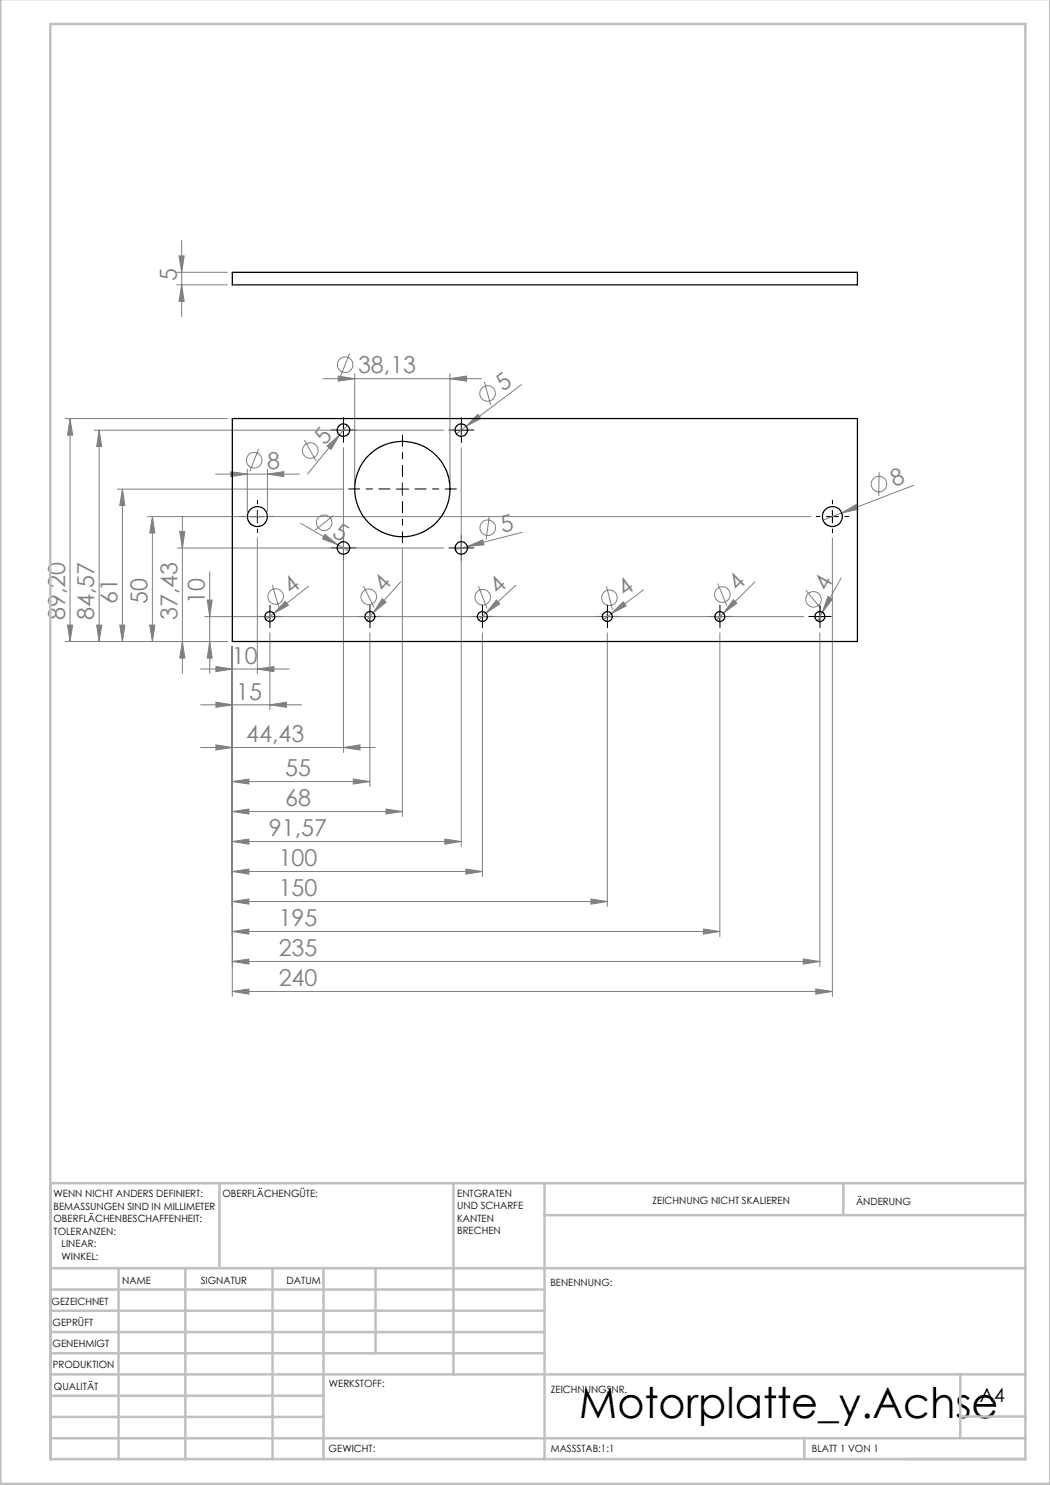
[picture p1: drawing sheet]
<svg xmlns="http://www.w3.org/2000/svg" width="210mm" height="297mm" viewBox="0 0 210 297" stroke-linecap="round" stroke-linejoin="round" font-family="sans-serif">
<g fill="none" stroke="#808080" stroke-width=".2">
<path d="M35.3 54.5h10.2M35.3 57h10.2M35.8 51.2h1l-.5 3.3zM36.3 48.1v15.2M36.3 57l.5 3.3h-1zM64.6 75.7h31.7M67.6 75.2l3.3 .5-3.3 .5zM69.9 70.7l-1.8 4.5M70.9 74.7v22.1M90 75.7l3.3-.5v1zM90 74.7v22.1M96.9 76.4l1.2 4.6"/>
<path d="M104.3 76.9l-11.1 8.4M13 83.7h32.5M14 83.7v44.6M14 83.7l.5 3.3h-1zM18.8 86h70M19.8 86l.6 3.3h-1.1zM19.8 86v42.3M23.5 97.8h45.2M24.5 97.8v30.5M24.5 97.8l.5 3.3h-1zM43.1 94.8h16.7M46.2 94.3l3.3 .5-3.3 .5z"/>
<path d="M49.5 93.8v8.5M51.7 89.8l-1.7 4.5M53.5 94.8l3.3-.5v1zM53.5 93.8v8.5M60.9 88l2.3 4.2M65.4 89.2l2.5-2.2-1.7 2.9zM67.9 87l-6.4 7.8M68.7 89.5v61M69.5 85.1l-1.6 1.9M92.3 89.5v79.8M93.2 85.3l-1.9 1.5M95.6 82.9l.6 .8-3 1.6z"/>
<path d="M175.8 94.4v4.8M182.8 97l-14.5 5.6M29.5 103.3h132.7M30.5 103.3v25M30.5 103.3l.5 3.3h-1zM35.5 109.6h53.3M35.9 106.3h1.1l-.5 3.3zM36.5 103.3v31.4M41.9 114.4v20.3M51.5 107.6v27.2M54.5 117l1.3 4.6M60.1 104.7l7.5 4.3"/>
<path d="M61.7 117.3l-6.9 5.4M65 106.9l2.6 2.1-3.1-1.2zM66.7 103.1l-3.7 2.9M67.6 109l2.2 1.2M72.7 117.2l2.1 4.3M76.4 119.8l.8 .6-2.6 2.2zM80.1 116.4l-6.8 7.7M80.5 109.6v53.7M93.5 109.3l3.1-1.3 .2 1zM95.7 117.2l1.7 4.5M97.9 103.2l-.7 4.7M103.2 117l-6 5.6"/>
<path d="M104.4 106.5l-13.3 3.4M121.3 117.3l1.2 4.6M128.7 118l-8 5.9M143.5 116.7l1.9 4.4M146.7 119.9l.7 .7-2.7 2zM151 116.4l-6.3 6.2M161.2 118l3 3.7M165.6 119.3l.9 .5-2 2.6zM166.5 107.6v91.7M168.2 115.6l-3.7 6.8M168.3 102.6l2.9-1.7 .4 1zM168.3 102.6l-3.7 1.4"/>
<path d="M13 128.3h32.5M13.5 125h1l-.5 3.3zM19.3 125h1.1l-.6 3.3zM24 125h1l-.5 3.3zM30 125h1l-.5 3.3zM36.5 128.3l.5 3.3h-1.1zM40.1 133.8h17.7M41 123.3h119.7M41.5 120h.9l-.5 3.3zM41.9 128.3l.5 3.3h-.9zM43.2 133.3l3.3 .5-3.3 .5zM46.5 129.3v70"/>
<path d="M51.5 133.8l3.3-.5v1zM54 126.6v15.4M54.8 122.7l-1.6 1.2M57 120.3l.7 .8-2.9 1.6zM74 126.6v30.7M96.5 126.6v48.7M97.2 122.6l-1.5 1.4M99.3 120l.7 .8-2.8 1.8zM121.5 126.6v54.7M124.6 120.4l.6 .8-2.9 1.5zM144 126.6v60.7M144.7 122.6l-1.4 1.4"/>
<path d="M164 126.6v66.7M164.5 122.4l-1 1.8M40.1 141h20.2M40.1 149.5h34.9M43.2 140.4l3.3 .6-3.3 .5zM43.2 149l3.3 .5-3.3 .5zM46.5 156.3l3.3-.5v1zM46.5 156.3h27.5M54 141l3.3-.6v1.1zM68.7 149.5l3.3-.5v1zM70.7 155.8l3.3 .5-3.3 .5zM46.5 168.3l3.3-.5v1z"/>
<path d="M46.5 162.3l3.3-.5v1zM46.5 174.3l3.3-.5v1zM46.5 168.3h45.8M46.5 162.3h34M46.5 174.3h50M77.2 161.8l3.3 .5-3.3 .5zM89 167.8l3.3 .5-3.3 .5zM93.2 173.8l3.3 .5-3.3 .5zM118.2 179.8l3.3 .5-3.3 .5zM46.5 180.3l3.3-.5v1zM46.5 186.3l3.3-.5v1zM46.5 192.3l3.3-.5v1z"/>
<path d="M46.5 198.3l3.3-.5v1zM46.5 180.3h75M46.5 186.3h97.5M46.5 192.3h117.5M46.5 198.3h120M140.7 185.8l3.3 .5-3.3 .5zM160.7 191.8l3.3 .5-3.3 .5zM163.2 197.8l3.3 .5-3.3 .5z"/>
<circle cx="69" cy="72.9" r="1.55"/>
<circle cx="97.5" cy="78.7" r="1.56"/>
<circle cx="50.8" cy="92" r="1.56"/>
<circle cx="62.1" cy="90.1" r="1.56"/>
<circle cx="175.8" cy="96.8" r="1.55"/>
<circle cx="55.1" cy="119.3" r="1.56"/>
<circle cx="64.8" cy="104.6" r="1.55"/>
<circle cx="73.8" cy="119.4" r="1.55"/>
<circle cx="96.5" cy="119.4" r="1.55"/>
<circle cx="97.5" cy="105.5" r="1.56"/>
<circle cx="121.9" cy="119.5" r="1.56"/>
<circle cx="144.5" cy="118.9" r="1.55"/>
<circle cx="162.7" cy="119.9" r="1.55"/>
</g>
<path d="M78 97.8h-8.3M80.5 95.3v-8.3M83 97.8h8.3M80.5 100.3v8.3" fill="none" stroke="#000" stroke-width=".2" stroke-dasharray="15.2 1.3 1.3 1.3" stroke-dashoffset="13"/>
<g fill="none" stroke="#000" stroke-width=".2" stroke-dasharray="15.2 1.3 1.3 1.3">
<path d="M67.5 86h-1.3M68.7 84.8v-1.3M68.7 87.3v1.2M70 86h1.2M91 86h-1.2M92.3 84.8v-1.3M92.3 87.3v1.2M93.5 86h1.3M49 103.3h-.8M51.5 100.8v-.8M51.5 105.8v.7M54 103.3h.7"/>
<path d="M67.5 109.6h-1.3M68.7 108.3v-1.2M68.7 110.8v1.3M70 109.6h1.2M91 109.6h-1.2M92.3 108.3v-1.2M92.3 110.8v1.3M93.5 109.6h1.3M164 103.3h-.8M166.5 100.8v-.8M166.5 105.8v.7M169 103.3h.7"/>
<path d="M52.7 123.3h-1M54 122v-1M54 124.5v1M55.2 123.3h1M72.7 123.3h-1M74 122v-1M74 124.5v1M75.2 123.3h1M95.2 123.3h-1M96.5 122v-1M96.5 124.5v1M97.7 123.3h1"/>
<path d="M120.2 123.3h-1M121.5 122v-1M121.5 124.5v1M122.7 123.3h1M142.7 123.3h-1M144 122v-1M144 124.5v1M145.2 123.3h1M162.7 123.3h-1M164 122v-1M164 124.5v1M165.2 123.3h1"/>
</g>
<g fill="none" stroke="#000" stroke-width=".2">
<path d="M67.5 86h2.5M68.7 84.8v2.5M79.2 97.8h2.5M80.5 96.6v2.5M91 86h2.5M92.3 84.8v2.5M50.2 103.3h2.5M51.5 102.1v2.5M67.5 109.6h2.5M68.7 108.3v2.5M91 109.6h2.5M92.3 108.3v2.5"/>
<path d="M165.2 103.3h2.5M166.5 102.1v2.5M52.7 123.3h2.5M54 122.1v2.5M72.7 123.3h2.5M74 122.1v2.5M95.2 123.3h2.5M96.5 122.1v2.5M120.2 123.3h2.5M121.5 122.1v2.5M142.7 123.3h2.5M144 122.1v2.5"/>
<path d="M162.7 123.3h2.5M164 122.1v2.5"/>
</g>
<g fill="none" stroke="#c0c0c0" stroke-width=".5">
<path d="M.1 -.1v296.9h209.9v-296.9M10.1 4.8h195v287h-195zM43.9 236.6v17M90.7 236.6v38.3M108.9 236.6v55.3M168.7 236.6v6.3M205.1 236.6h-195v55.3M10.1 253.6h195M10.1 257.9h98.8M23.7 253.6v38.3M37.1 253.6v38.3M54.5 253.6v38.3"/>
<path d="M64.7 253.6v38.3M75.1 253.6v17M108.9 243h96.2M10.1 270.6h98.8M10.1 266.4h98.8M10.1 262.1h98.8M10.1 279.1h54.6M10.1 274.9h195M192.1 274.8v12.7M10.1 287.7h195M10.1 283.4h54.6M160.9 287.5v4.3"/>
<path d="M192.1 283.3h13"/>
</g>
<g fill="#808080">
<path d="M65 106.9l2.6 2.1-3.1-1.2z"/>
<path d="M93.5 109.3l3.1-1.3 .2 1z"/>
<path d="M168.3 102.6l2.9-1.7 .4 1z"/>
<path d="M124.6 120.4l.6 .8-2.9 1.5z"/>
<path d="M95.6 82.9l.6 .8-3 1.6z"/>
<path d="M57 120.3l.7 .8-2.9 1.6z"/>
<path d="M99.3 120l.7 .8-2.8 1.8z"/>
<path d="M146.7 119.9l.7 .7-2.7 2z"/>
<path d="M76.4 119.8l.8 .6-2.6 2.2z"/>
<path d="M65.4 89.2l2.5-2.2-1.7 2.9z"/>
<path d="M165.6 119.3l.9 .5-2 2.6z"/>
<path d="M51.5 133.8l3.3-.5v1zM43.2 133.3l3.3 .5-3.3 .5zM54 141l3.3-.6v1.1zM43.2 140.4l3.3 .6-3.3 .5zM68.7 149.5l3.3-.5v1zM43.2 149l3.3 .5-3.3 .5zM70.7 155.8l3.3 .5-3.3 .5zM46.5 156.3l3.3-.5v1zM89 167.8l3.3 .5-3.3 .5zM46.5 168.3l3.3-.5v1zM77.2 161.8l3.3 .5-3.3 .5zM46.5 162.3l3.3-.5v1zM93.2 173.8l3.3 .5-3.3 .5zM46.5 174.3l3.3-.5v1zM118.2 179.8l3.3 .5-3.3 .5zM46.5 180.3l3.3-.5v1zM140.7 185.8l3.3 .5-3.3 .5zM46.5 186.3l3.3-.5v1zM160.7 191.8l3.3 .5-3.3 .5zM46.5 192.3l3.3-.5v1zM163.2 197.8l3.3 .5-3.3 .5zM46.5 198.3l3.3-.5v1z"/>
<path d="M67.6 75.2l3.3 .5-3.3 .5zM90 75.7l3.3-.5v1zM46.2 94.3l3.3 .5-3.3 .5zM53.5 94.8l3.3-.5v1z"/>
<path d="M13.5 125h1l-.5 3.3zM14 83.7l.5 3.3h-1z"/>
<path d="M41.5 120h.9l-.5 3.3zM41.9 128.3l.5 3.3h-.9zM35.9 106.3h1.1l-.5 3.3zM36.5 128.3l.5 3.3h-1.1zM30.5 103.3l.5 3.3h-1zM30 125h1l-.5 3.3zM24.5 97.8l.5 3.3h-1zM24 125h1l-.5 3.3zM19.8 86l.6 3.3h-1.1zM19.3 125h1.1l-.6 3.3zM35.8 51.2h1l-.5 3.3zM36.3 57l.5 3.3h-1z"/>
</g>
<g fill="none" stroke="#000" stroke-width=".25">
<path d="M46.5 54.5h125v2.5h-125zM46.5 83.7h125v44.6h-125z"/>
<circle cx="68.7" cy="86" r="1.26"/>
<circle cx="80.5" cy="97.8" r="9.5"/>
<circle cx="92.3" cy="86" r="1.26"/>
<circle cx="51.5" cy="103.3" r="2.01"/>
<circle cx="68.7" cy="109.6" r="1.26"/>
<circle cx="92.3" cy="109.6" r="1.26"/>
<circle cx="166.5" cy="103.3" r="2.01"/>
<circle cx="54" cy="123.3" r=".99"/>
<circle cx="74" cy="123.3" r=".99"/>
<circle cx="96.5" cy="123.3" r=".99"/>
<circle cx="121.5" cy="123.3" r=".99"/>
<circle cx="144" cy="123.3" r=".99"/>
<circle cx="164" cy="123.3" r=".99"/>
</g>
<text font-size="8.5" x="115.9" y="283.5">Motorplatte_y.Achse</text>
<g font-size="4.7" fill="#808080">
<text x="35.3" y="56.3" transform="rotate(-90 35.3 56.3)">5</text>
<text x="71.6" y="74.6">38,13</text>
<text x="100.6" y="78.5" transform="rotate(-37 100.6 78.5)">5</text>
<text x="65" y="89.2" transform="rotate(-51 65 89.2)">5</text>
<text x="53.4" y="93.7">8</text>
<text x="178.8" y="97.5" transform="rotate(-21 178.8 97.5)">8</text>
<text x="66.2" y="107.3" transform="rotate(30 66.2 107.3)">5</text>
<text x="100.5" y="106.5" transform="rotate(-14 100.5 106.5)">5</text>
<text x="58.2" y="119" transform="rotate(-38 58.2 119)">4</text>
<text x="76.8" y="118.6" transform="rotate(-48 76.8 118.6)">4</text>
<text x="99.6" y="118.9" transform="rotate(-43 99.6 118.9)">4</text>
<text x="125" y="119.4" transform="rotate(-36 125 119.4)">4</text>
<text x="147.5" y="118.3" transform="rotate(-45 147.5 118.3)">4</text>
<text x="165.5" y="118.4" transform="rotate(-61 165.5 118.4)">4</text>
<text x="13" y="124" transform="rotate(-90 13 124)">89,20</text>
<text x="18.8" y="124" transform="rotate(-90 18.8 124)">84,57</text>
<text x="23.5" y="120.8" transform="rotate(-90 23.5 120.8)">61</text>
<text x="29.5" y="120.8" transform="rotate(-90 29.5 120.8)">50</text>
<text x="35.5" y="124" transform="rotate(-90 35.5 124)">37,43</text>
<text x="40.9" y="120.8" transform="rotate(-90 40.9 120.8)">10</text>
<text x="46.4" y="132.8">10</text>
<text x="47.2" y="139.9">15</text>
<text x="49.3" y="148.5">44,43</text>
<text x="57" y="155.3">55</text>
<text x="57" y="161.3">68</text>
<text x="53.8" y="167.3">91,57</text>
<text x="55.7" y="173.3">100</text>
<text x="55.7" y="179.3">150</text>
<text x="55.7" y="185.3">195</text>
<text x="55.7" y="191.3">235</text>
<text x="55.7" y="197.3">240</text>
</g>
<text font-size="3.9" x="196" y="280.4">A4</text>
<g font-size="2">
<text x="10.7" y="239.5">WENN NICHT ANDERS DEFINIERT:</text>
<text x="44.5" y="239.5">OBERFLÄCHENGÜTE:</text>
<text x="91.4" y="239.4">ENTGRATEN</text>
<text x="10.7" y="242">BEMASSUNGEN SIND IN MILLIMETER</text>
<text x="10.7" y="244.5">OBERFLÄCHENBESCHAFFENHEIT:</text>
<text x="91.4" y="241.9">UND SCHARFE</text>
<text x="91.4" y="244.4">KANTEN</text>
<text x="130.5" y="240.8">ZEICHNUNG NICHT SKALIEREN</text>
<text x="171.2" y="241">ÄNDERUNG</text>
<text x="10.7" y="247">TOLERANZEN:</text>
<text x="12.3" y="249.5">LINEAR:</text>
<text x="12.3" y="252">WINKEL:</text>
<text x="91.4" y="246.9">BRECHEN</text>
<text x="24.4" y="256.9">NAME</text>
<text x="40.1" y="256.8">SIGNATUR</text>
<text x="57.3" y="256.8">DATUM</text>
<text x="110.1" y="257.1">BENENNUNG:</text>
<text x="10.3" y="260.9">GEZEICHNET</text>
<text x="10.5" y="269.3">GENEHMIGT</text>
<text x="10.5" y="265.2">GEPRÜFT</text>
<text x="10.6" y="273.6">PRODUKTION</text>
<text x="10.8" y="278">QUALITÄT</text>
<text x="65.8" y="277.4">WERKSTOFF:</text>
<text x="110.2" y="278.5">ZEICHNUNGSNR.</text>
<text x="65.7" y="290.4">GEWICHT:</text>
<text x="110.2" y="290.5">MASSSTAB:1:1</text>
<text x="162.4" y="290.4">BLATT 1 VON 1</text>
</g>
</svg>
